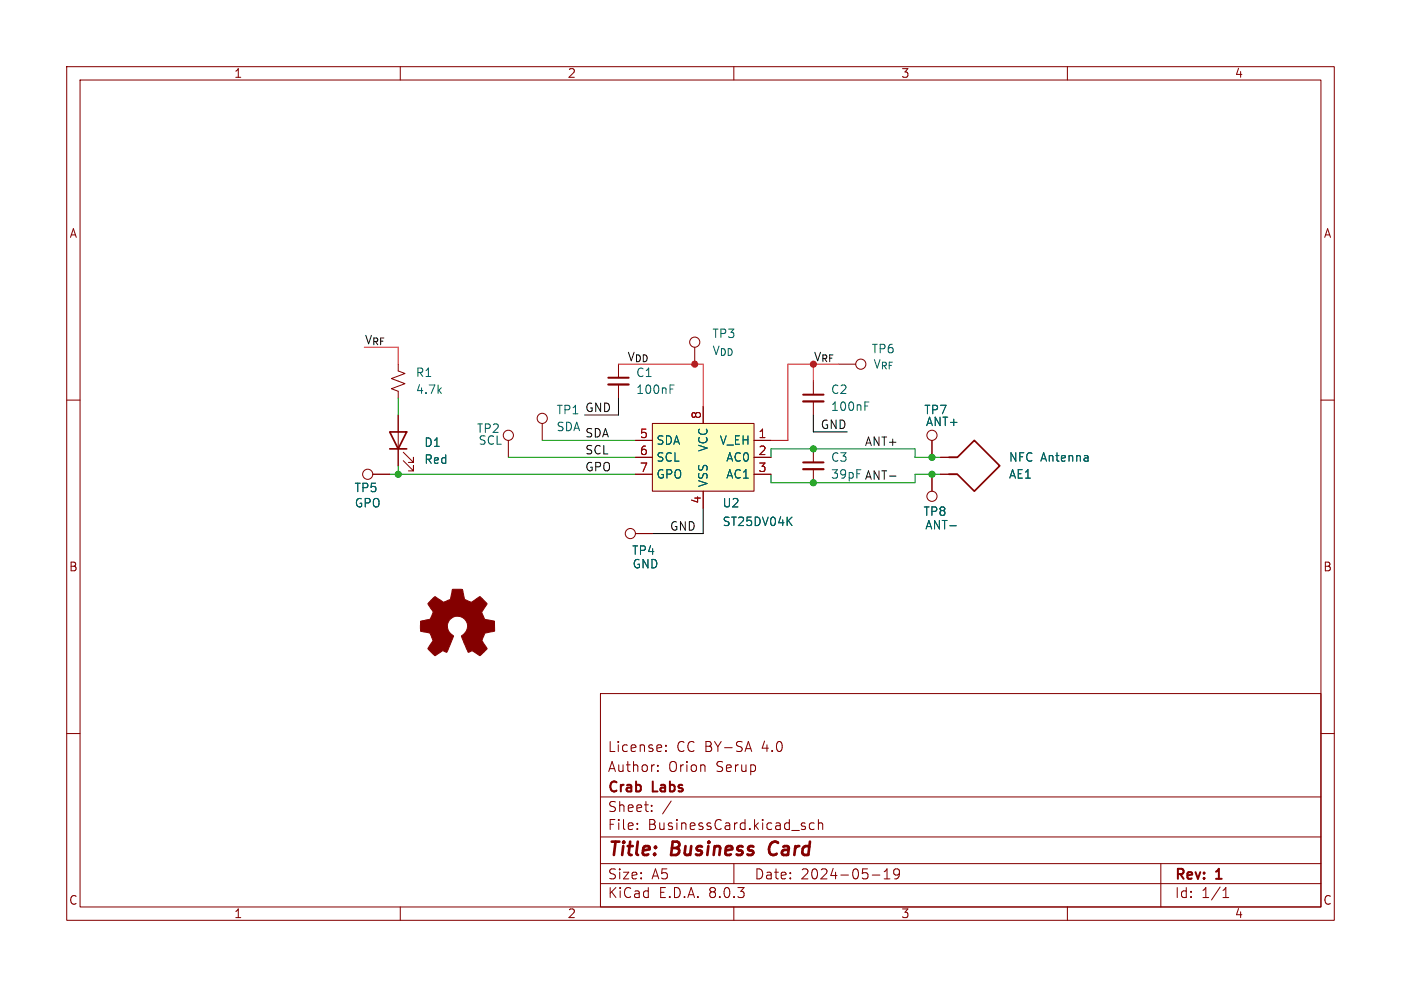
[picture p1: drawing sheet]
<svg xmlns="http://www.w3.org/2000/svg" width="210mm" height="148mm" viewBox="0 0 210 148" stroke-linecap="round" stroke-linejoin="round" font-family="sans-serif">
<g fill="none" stroke="#840000" stroke-width=".15">
<path d="M10 10h190v128h-190zM12 12h186v124h-186zM60 10v2M110 10v2M160 10v2M10 60h2M59.7 54.6v1l1 .4-2 .8 2 .7-2 .8 1 .4v1M92.7 54.6v2M92.7 57.7v2M121.9 57.2v2M125.7 54.6h2.6M198 60h2"/>
<path d="M55.9 71.1h2.5M59.7 62.2v7.7M60.5 69.1l1.5 1.5v-.7v.7h-.8M60.5 67.8l1.5 1.5v-.7v.7h-.8M76.2 66v2.6M81.3 63.5v2.5M121.9 60.2v2M121.9 67.3v2M121.9 70.4v2M139.7 66v2.6M139.7 71.1v2.6M141 71.1h2.5"/>
<path d="M141 68.6h2.5M95.2 80h2.6M10 110h2M90 104h108v32h-108zM90 119.5h108M98.6 115.5v.2M98.6 114.8v.1M99.8 112.5v.2M99.8 111.8v.1M112.2 111.2l.5 1.5M198 110h2M60 136v2"/>
<path d="M90 132.5h108M90 129.5h108M90 125.5h108M95.5 124.2v.2M95.5 123.5v.1M97.7 121.5v.2M97.7 120.8v.1M100.6 120.1l-1.3 1.9M110 136v2M110 129.5v3M120.5 123.9l.3 .2-.3 .3M120.5 123.4l.2 .1"/>
<path d="M122 123.5l-.4-.1-.3 .3v.4l.2 .2h.5M122.7 123.5a.37 .37 0 0 1 .6 .1v.8M122.7 122.9v1.5M130.8 131.2h1.1M132.5 131.8h.9M132.5 130.7l.5-.4v1.5M134.8 130.9l-.3 .3h-.2l-.3-.3v-.3l.1-.2 .4-.1 .3 .1a.99 .99 0 0 1-.4 1.4h-.3M160 136v2M174 129.5v6.5M183.3 134.6h.9M183.3 133.5l.5-.4v1.5"/>
<circle cx="129" cy="54.6" r=".76"/>
<circle cx="55.1" cy="71.1" r=".76"/>
<circle cx="76.2" cy="65.3" r=".76"/>
<circle cx="81.3" cy="62.7" r=".76"/>
<circle cx="139.7" cy="65.3" r=".76"/>
<circle cx="139.7" cy="74.4" r=".76"/>
<circle cx="94.5" cy="80" r=".76"/>
</g>
<path d="M115.6 126.5a1.27 1.27 0 0 0 0 1.6" fill="none" stroke="#840000" stroke-width=".4"/>
<path d="M100.4 58.3h.5M100.4 57.7h.6M129.7 60.9h.4M129.7 60.3h.6M142.4 78.8h1" fill="none" stroke="#006464" stroke-width=".15"/>
<path d="M58.4 64.8h2.6l-1.3 2.5zM58.4 67.3h2.6M142.2 68.6h1.3l2.5-2.6 3.9 3.9-3.9 3.8-2.5-2.6h-1.3" fill="none" stroke="#840000" stroke-width=".25"/>
<path d="M91.2 57.7h3M120.4 70.4h3M120.4 60.2h3" fill="none" stroke="#840000" stroke-width=".33"/>
<path d="M91.2 56.6h3M120.4 59.2h3M120.4 69.3h3" fill="none" stroke="#840000" stroke-width=".3"/>
<path d="M64.6 90l.6-.5 .9 .5a.62 .62 0 0 0 1 0l.4-.1 .3-1.5h1.5l.3 1.5 1.1 .4 1.3-.8 1 1-.1 .3a1.79 1.79 0 0 0-.6 1.2l.3 .9 1.5 .2v1.5l-1.4 .3-.5 1.2 .8 1.2-.1 .1-1 .9-1.1-.7-.6 .2-1-2.4a1.53 1.53 0 0 0 .8-2 1.53 1.53 0 0 0-2-.9 1.53 1.53 0 0 0-.8 2l.2 .3 .6 .6-1 2.4-.6-.2-1.2 .7-1.1-1 .8-1.2-.4-1.2-1.4-.2-.1-.5v-1.1l1.5-.3 .4-.8v-.2l-.8-1.3z" fill="#840000" stroke="#840000" stroke-width=".15"/>
<path d="M97.8 63.5h15.2v10.2h-15.2z" fill="#ffffc2"/>
<g fill="none" stroke="#840000" stroke-width=".15">
<path d="M104.1 52.1v2.5M55.9 71.1h2.5M59.7 62.2v2.6M59.7 67.3v2.6M95.2 66h2.6M95.2 68.6h2.6M95.2 71.1h2.6M97.8 63.5h15.2v10.2h-15.2zM105.4 61v2.5M105.4 73.7v2.5M113 66h2.6M113 68.6h2.6"/>
<path d="M113 71.1h2.6M139.7 66v2.6M139.7 71.1v2.6M141 68.6h2.5M141 71.1h2.5M95.2 80h2.6"/>
<circle cx="104.1" cy="51.3" r=".76"/>
</g>
<path d="M118.2 78.1l.5 .7M118.7 77.5l-.7 .8M142.4 78.8h1" fill="none" stroke="#006464" stroke-width=".15"/>
<path d="M133.3 71.4h1" fill="none" stroke="#0f0f0f" stroke-width=".15"/>
<path d="M59.7 59.7v2.5M58.4 71.1h36.8M59.7 69.9v1.2M76.2 68.6h19M81.3 66h13.9M115.6 68.6v-1.3h21.6v1.3h3.8M115.6 71.1v1.3h21.6v-1.3h3.8" fill="none" stroke="#009600" stroke-width=".15"/>
<path d="M92.7 59.7v2.5h-5.1M105.4 76.2v3.8h-7.6M121.9 62.2v2.6h5.1" fill="none" stroke="#000" stroke-width=".15"/>
<path d="M54.6 52.1h5.1v2.5M92.7 54.6h12.7v6.4M121.9 54.6v2.6M125.7 54.6h-7.6v11.4h-2.5" fill="none" stroke="#ff1016" stroke-width=".15"/>
<g fill="#009600" stroke="#009600" stroke-width=".15">
<circle cx="121.9" cy="72.4" r=".46"/>
<circle cx="121.9" cy="67.3" r=".46"/>
<circle cx="139.7" cy="68.6" r=".46"/>
<circle cx="139.7" cy="71.1" r=".46"/>
<circle cx="59.7" cy="71.1" r=".46"/>
</g>
<circle cx="104.1" cy="54.6" r=".46" fill="#ff1016" stroke="#ff1016" stroke-width=".15"/>
<g font-size="2.8" fill="#840000">
<text x="91" y="128.9">Title:</text>
<text x="100.7" y="128.9">Business</text>
<text x="116.1" y="128.9">Card</text>
</g>
<g font-size="2.1" fill="#840000">
<text x="91" y="113">License:</text>
<text x="101.4" y="113">CC BY-SA</text>
<text x="114.3" y="113">4.0</text>
<text x="91" y="119.2">Crab</text>
<text x="91" y="116">Author:</text>
<text x="97.9" y="119.2">Labs</text>
<text x="100.2" y="116">Orion</text>
<text x="107.4" y="116">Serup</text>
<text x="91" y="124.7">File:</text>
<text x="91" y="122">Sheet:</text>
<text x="97.1" y="124.7">BusinessCard.kicad_sch</text>
<text x="91" y="134.9">KiCad</text>
<text x="91" y="132.1">Size:</text>
<text x="97.7" y="132.1">A5</text>
<text x="98.7" y="134.9">E.D.A.</text>
<text x="106.3" y="134.9">8.0.3</text>
<text x="113" y="132.1">Date:</text>
<text x="120" y="132.1">2024-05-19</text>
<text x="176" y="132.3">Rev:</text>
<text x="176" y="134.9">Id:</text>
<text x="180.1" y="134.9">1/1</text>
<text x="182.4" y="132.3">1</text>
</g>
<g font-size="1.8" fill="#840000">
<text x="35" y="11.9">1</text>
<text x="85" y="11.9">2</text>
<text x="135" y="11.9">3</text>
<text x="185" y="11.9">4</text>
<text x="10.3" y="35.9">A</text>
<text x="198.4" y="35.9">A</text>
<text x="10.3" y="85.9">B</text>
<text x="198.3" y="85.9">B</text>
<text x="10.3" y="135.9">C</text>
<text x="35" y="137.9">1</text>
<text x="85" y="137.9">2</text>
<text x="135" y="137.9">3</text>
<text x="185" y="137.9">4</text>
<text x="198.3" y="135.9">C</text>
</g>
<g font-size="1.8" fill="#0f0f0f">
<text x="54.6" y="51.7">V_{RF}</text>
<text x="94" y="54.3">V_{DD}</text>
<text x="87.6" y="65.7">SDA</text>
<text x="87.6" y="61.9">GND</text>
<text x="122.9" y="64.4">GND</text>
<text x="87.6" y="70.8">GPO</text>
<text x="87.6" y="68.2">SCL</text>
<text x="124.5" y="72">39pF ANT-</text>
<text x="129.5" y="67">ANT+</text>
<text x="100.3" y="79.7">GND</text>
</g>
<g font-size="1.8" fill="#006464">
<text x="106.7" y="50.9">TP3</text>
<text x="106.7" y="53.4">V_{DD}</text>
<text x="130.6" y="53.2">TP6</text>
<text x="62.2" y="56.7">R1</text>
<text x="62.2" y="59.3">4.7k</text>
<text x="95.3" y="56.7">C1</text>
<text x="95.3" y="59.3">100nF</text>
<text x="124.5" y="59.3">C2</text>
<text x="130.8" y="55.5">V_{RF}</text>
<text x="71.4" y="65.1">TP2</text>
<text x="83.3" y="62.3">TP1</text>
<text x="83.3" y="64.9">SDA</text>
<text x="124.5" y="61.8">100nF</text>
<text x="138.4" y="62.3">TP7</text>
<text x="138.7" y="64.1">ANT+</text>
<text x="63.5" y="67.2">D1</text>
<text x="63.5" y="69.8">Red</text>
<text x="71.6" y="66.9">SCL</text>
<text x="98.3" y="66.9">SDA</text>
<text x="98.3" y="69.4">SCL</text>
<text x="98.3" y="72">GPO</text>
<text x="106.3" y="67.8" transform="rotate(-90 106.3 67.8)">VCC</text>
<text x="107.8" y="66.9">V_EH</text>
<text x="108.8" y="69.4">AC0</text>
<text x="108.8" y="72">AC1</text>
<text x="124.5" y="69.4">C3</text>
<text x="151.1" y="72">AE1</text>
<text x="151.1" y="69.4">NFC Antenna</text>
<text x="53" y="74">TP5</text>
<text x="53.1" y="76.3">GPO</text>
<text x="106.3" y="73.2" transform="rotate(-90 106.3 73.2)">VSS</text>
<text x="108.2" y="76.3">U2</text>
<text x="138.3" y="77.6">TP8</text>
<text x="94.6" y="83.4">TP4</text>
<text x="108.2" y="79.1">ST25DV04K</text>
<text x="138.6" y="79.6">ANT-</text>
<text x="94.7" y="85.4">GND</text>
</g>
<text font-size="1.8" fill="#ff1016" x="121.9" y="54.3">V_{RF}</text>
<g font-size="1.8" fill="#a90000">
<text x="95.8" y="65.8">5</text>
<text x="105.2" y="62.9" transform="rotate(-90 105.2 62.9)">8</text>
<text x="113.6" y="65.8">1</text>
<text x="95.8" y="68.3">6</text>
<text x="95.8" y="70.9">7</text>
<text x="113.6" y="68.3">2</text>
<text x="113.6" y="70.9">3</text>
<text x="105.2" y="75.6" transform="rotate(-90 105.2 75.6)">4</text>
</g>
</svg>
